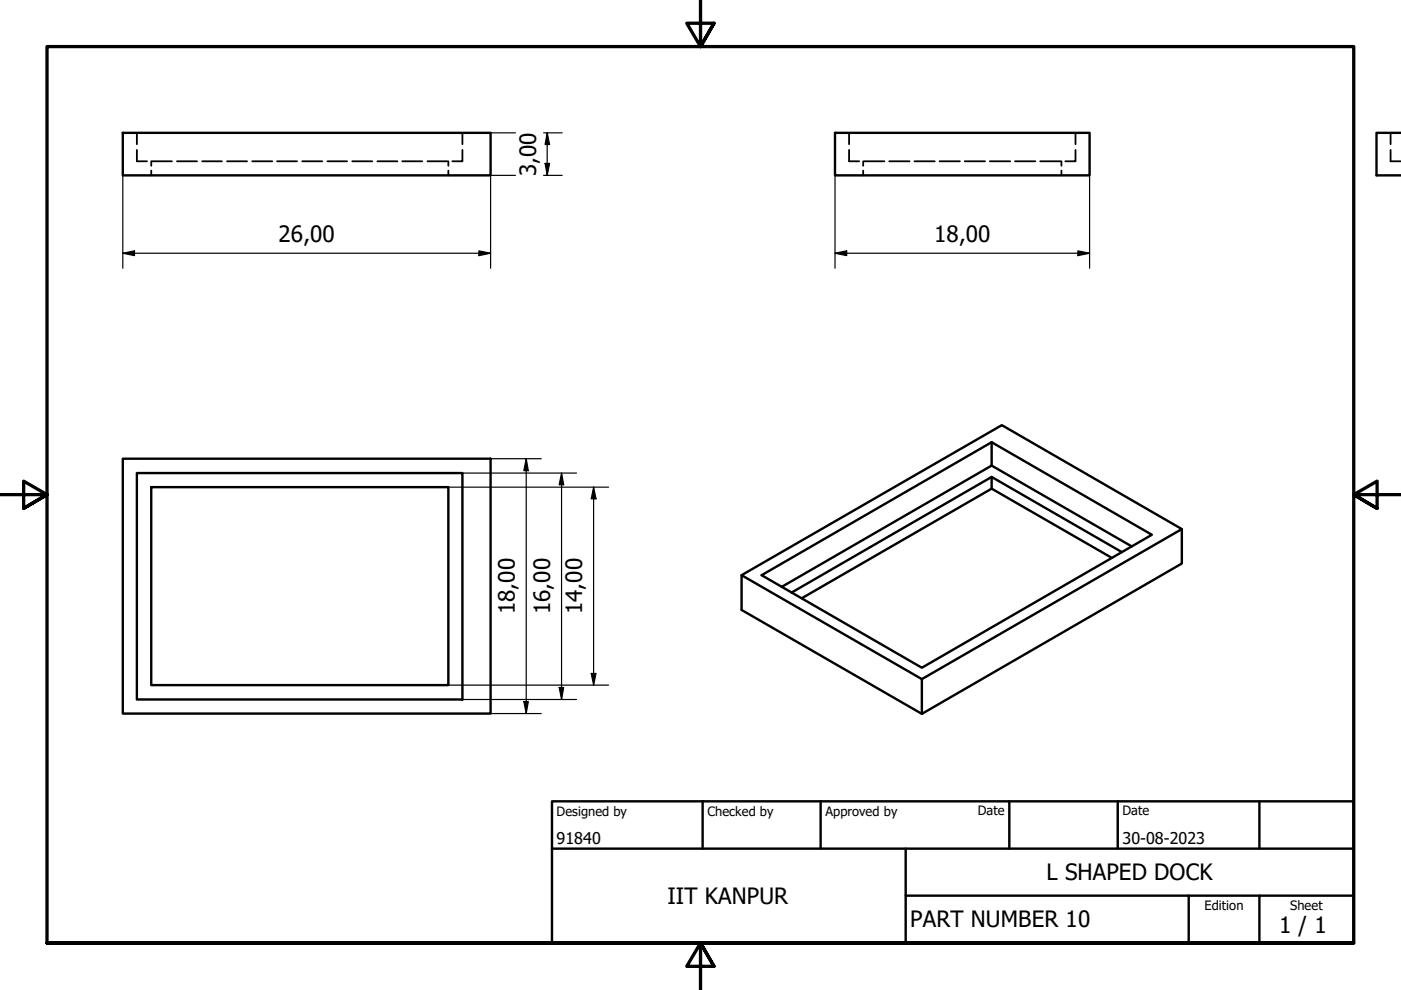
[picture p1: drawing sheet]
<svg xmlns="http://www.w3.org/2000/svg" width="297mm" height="210mm" viewBox="0 0 297 210" stroke-linecap="round" stroke-linejoin="round" font-family="sans-serif">
<!-- layer: Hidden (ISO) -->
<g fill="none" stroke="#000" stroke-width=".38">
<path d="M29 28.2v2.4M29 31.8v2.4h2.2M32.1 34.2v1M32.1 36.2v1M32.2 34.2h4.2M37.5 34.2h4.3M42.9 34.2h4.2M48.1 34.2h4.3M53.5 34.2h4.2M58.7 34.2h4.3M64.1 34.2h4.2M69.4 34.2h4.2"/>
<path d="M74.7 34.2h4.2M80 34.2h4.3M85.3 34.2h4.2M90.6 34.2h4.3M95.1 34.2v1M95.1 36.2v1M98 31.8v2.4h-2.1M98 28.2v2.4M180 31.8v2.4h2.2M180 28.2v2.4M183 34.2v1M183 36.2v1"/>
<path d="M183.2 34.2h4.3M188.5 34.2h4.3M193.9 34.2h4.3M199.2 34.2h4.3M204.5 34.2h4.4M209.9 34.2h4.3M215.2 34.2h4.3M220.5 34.2h4.4M225 34.2v1M225 36.2v1M228 31.8v2.4h-2.1M228 28.2v2.4"/>
<path d="M294.8 31.8v2.4h2.2M294.8 28.2v2.4"/>
</g>
<!-- layer: Visible (ISO) -->
<g fill="none" stroke="#000" stroke-width=".51">
<path d="M26 28.2h78v9h-78zM177 28.2h54v9h-54zM297 28.2h-5.2v9h5.2M26 97.3h78v54h-78zM210.2 93.8v4.9l-44.5 25.7M210.2 98.7l29.8 17.2M29 100.3h69v48h-69zM32.1 103.3h63v42h-63zM210.2 103.6l25.5 14.7M210.2 101.1l-42.4 24.5M237.9 117.1l-27.7-16v2.5l-40.2 23.2M250.6 112.2l-38.2-22.1-55.2 31.9"/>
<path d="M161.5 122l48.7-28.2 34 19.6-48.7 28.2zM195.5 144l55.1-31.8v7.3l-55.1 31.9zM195.5 144l-38.3-22v7.3l38.3 22.1"/>
</g>
<!-- layer: Border (ISO) -->
<path d="M148.5 -.1v10l-2.9-5h5.8l-2.9 5 2.9-5M0 104.9h10l-5-2.9v5.8l5-2.9-5 2.9M297 104.9h-10l5-2.9v5.8l-5-2.9 5 2.9M10 199.9v-190h277v190h-277h277M151.4 204.9l-2.9-5 2.9 5h-5.8l2.9-5v10" fill="none" stroke="#000" stroke-width=".7"/>
<!-- layer: Title (ISO) -->
<path d="M117 169.9h170v30h-170zM117 179.9h170M149 169.9v10M174 169.9v10M192 179.9v20M214 169.9v10M237 169.9v10M267 169.9v10M192 189.9h95M252 189.9v10M267 189.9v10" fill="none" stroke="#000" stroke-width=".51"/>
<!-- layer: Dimension (ISO) -->
<g fill="none" stroke="#000" stroke-width=".25">
<path d="M26 37.2v19.7M104 28.2h5.3M109.3 37.2h-5.3v19.7M115.3 37.2h3.9M115.3 28.2h3.9M115.6 34.6h.9l-.5 2.6zM116 28.2l.5 2.4h-.9zM116 28.2v9M177 37.2v19.7M231 37.2v19.7M26 53.7l2.5-.5v1zM26 53.7h78"/>
<path d="M101.5 53.2l2.5 .5-2.5 .5zM177 53.7l2.5-.5v1zM177 53.7h54M228.5 53.2l2.5 .5-2.5 .5zM104 97.3h10.7M111.6 97.3l.4 2.5h-.9zM111.6 97.3v54M95.1 103.3h33.9M98 100.3h24.2M119.1 100.3l.4 2.5h-.9zM119.1 100.3v48M125.9 103.3l.5 2.5h-1.1z"/>
<path d="M125.9 103.3v42M95.1 145.3h33.9M98 148.3h24.2M104 151.3h10.7M111.1 148.8h.9l-.4 2.5zM118.6 145.8h.9l-.4 2.5zM125.3 142.8h1.1l-.5 2.5z"/>
</g>
<path d="M115.6 34.6h.9l-.5 2.6zM116 28.2l.5 2.4h-.9zM26 53.7l2.5-.5v1zM101.5 53.2l2.5 .5-2.5 .5zM177 53.7l2.5-.5v1zM228.5 53.2l2.5 .5-2.5 .5zM111.6 97.3l.4 2.5h-.9zM119.1 100.3l.4 2.5h-.9zM125.9 103.3l.5 2.5h-1.1zM111.1 148.8h.9l-.4 2.5zM118.6 145.8h.9l-.4 2.5zM125.3 142.8h1.1l-.5 2.5z" fill="#000"/>
<g font-size="4.8">
<text x="113.7" y="37.3" transform="rotate(-90 113.7 37.3)">3,00</text>
<text x="59.1" y="51.3">26,00</text>
<text x="198.1" y="51.3">18,00</text>
<text x="109.2" y="130.3" transform="rotate(-90 109.2 130.3)">18,00</text>
<text x="116.6" y="130.3" transform="rotate(-90 116.6 130.3)">16,00</text>
<text x="123.4" y="130.3" transform="rotate(-90 123.4 130.3)">14,00</text>
<text x="141.5" y="191.7">IIT KANPUR</text>
<text x="221.9" y="186.7">L SHAPED DOCK</text>
<text x="193" y="196.6">PART NUMBER 10</text>
<text x="271.2" y="197.8">1 / 1</text>
</g>
<g font-size="3.4">
<text x="118" y="178.9">91840</text>
<text x="238" y="178.9">30-08-2023</text>
</g>
<g font-size="2.7">
<text x="118" y="173">Designed by</text>
<text x="150" y="173">Checked by</text>
<text x="175" y="173">Approved by</text>
<text x="207.3" y="172.9">Date</text>
<text x="238" y="172.9">Date</text>
<text x="255.4" y="193">Edition</text>
<text x="273.6" y="193">Sheet</text>
</g>
</svg>
